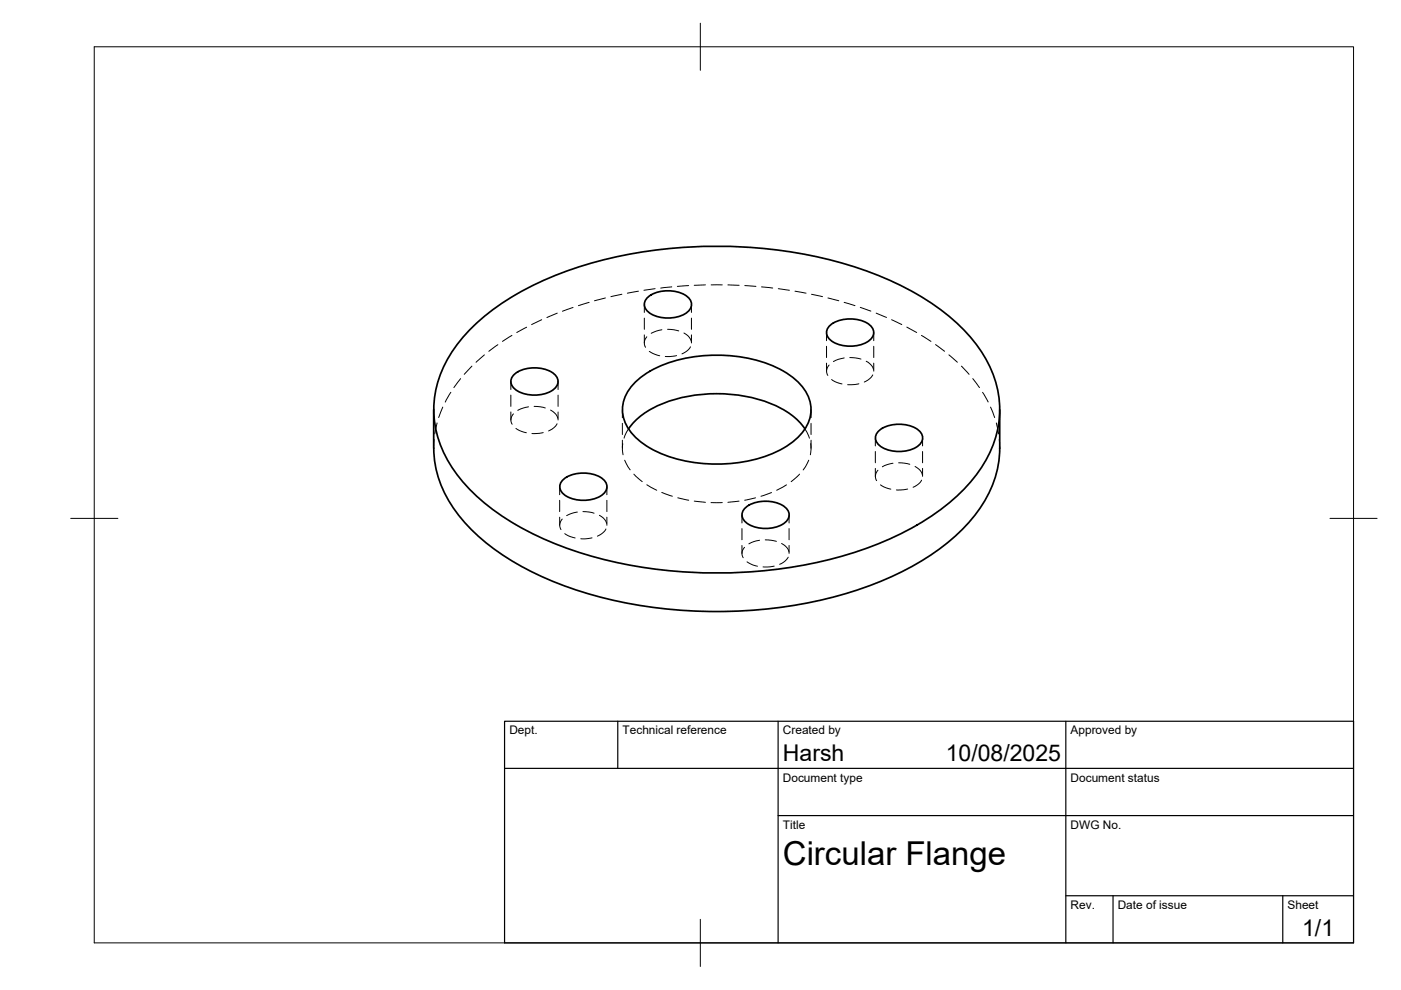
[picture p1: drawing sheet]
<svg xmlns="http://www.w3.org/2000/svg" width="297mm" height="210mm" viewBox="0 0 297 210" stroke-linecap="round" stroke-linejoin="round" font-family="sans-serif">
<!-- layer: Visible -->
<path d="M99.8 69.7a56.5 56.5 0 0 1 22.5-13 98.9 98.9 0 0 1 62.7 1.2 50.9 50.9 0 0 1 21 13.9 22.5 22.5 0 0 1 5.5 19.5 29.3 29.3 0 0 1-11.7 16.5 69.1 69.1 0 0 1-28.9 11.9 98.9 98.9 0 0 1-51.9-3.9 50.9 50.9 0 0 1-21.1-13.9 22.5 22.5 0 0 1-5.4-19.5 26.4 26.4 0 0 1 7.3-12.7zM109.1 79.3a7.4 7.4 0 0 1 8.4 0 2.07 2.07 0 0 1 .8 2 2.07 2.07 0 0 1-1.4 1.6 7.5 7.5 0 0 1-7.8-.4 1.94 1.94 0 0 1 0-3.2zM137.4 63a7.4 7.4 0 0 1 8.4 0 2.07 2.07 0 0 1 .8 2 2.07 2.07 0 0 1-1.4 1.6 7.5 7.5 0 0 1-7.8-.5 1.94 1.94 0 0 1 0-3.1zM176.1 68.9a7.4 7.4 0 0 1 8.3 0 2.07 2.07 0 0 1 .8 2 2.07 2.07 0 0 1-1.4 1.7 7.5 7.5 0 0 1-7.7-.5 1.94 1.94 0 0 1 0-3.2zM91.9 86.9l.1 8.1a24.6 24.6 0 0 0 8.2 17.5 56.4 56.4 0 0 0 21.5 12.4 98.6 98.6 0 0 0 63.8-1.2 51.1 51.1 0 0 0 20.1-13.2 23.9 23.9 0 0 0 6.4-15.5v-8.1M133.3 90.9a17.2 17.2 0 0 1 10.3-6.4 31.6 31.6 0 0 1 22.4 2.3 13.8 13.8 0 0 1 4.7 4.1M134.3 81.5a21.7 21.7 0 0 1 13.2-5.9 31 31 0 0 1 18.6 3.1 10.9 10.9 0 0 1 5.8 7 8.7 8.7 0 0 1-4.4 8.4 28.5 28.5 0 0 1-18.2 4.2 25.1 25.1 0 0 1-14-5.1 7.7 7.7 0 0 1-2.5-9.6zM186.4 91.3a7.4 7.4 0 0 1 8.4 0 2.07 2.07 0 0 1 .8 2 2.07 2.07 0 0 1-1.4 1.6 7.5 7.5 0 0 1-7.8-.5 1.94 1.94 0 0 1 0-3.1zM119.5 101.6a7.4 7.4 0 0 1 8.4 0 2.07 2.07 0 0 1 .8 2 2.07 2.07 0 0 1-1.5 1.6 7.5 7.5 0 0 1-7.7-.4 1.94 1.94 0 0 1 0-3.2zM158.1 107.6a7.4 7.4 0 0 1 8.4 0 2.07 2.07 0 0 1 .8 2 2.07 2.07 0 0 1-1.4 1.6 7.5 7.5 0 0 1-7.8-.5 1.94 1.94 0 0 1 0-3.1z" fill="none" stroke="#000" stroke-width=".36"/>
<!-- layer: Hidden -->
<g fill="none" stroke="#000" stroke-width=".21">
<path d="M100.1 77.6l-1.7 1.8M102.7 75.2l-1.8 1.6M105.6 73.1l-2 1.4M108.5 71.1l-2 1.3M111.7 69.4l-2.1 1.1M114.9 67.8l-2.2 1M118.2 66.4l-2.2 .9M121.5 65.2l-2.2 .8M124.9 64.1l-2.3 .7M128.4 63.2l-2.4 .6M131.8 62.4l-2.3 .5M135.4 61.7l-2.4 .5"/>
<path d="M136.6 64.6v1.6M136.6 67.5v2.3M136.6 71v1.7M137.1 71.4l-.1 .2a1.8 1.8 0 0 0-.1 2M137.7 74.5l.7 .4 1.5 .5M138.9 61.2l-2.4 .3M140.3 69.9l-1.2 .3-1 .5M141.5 69.8l2.4 .4M142.4 60.8l-2.3 .3M143.4 75.4l-2.3 .2M145 70.6l.8 .6 .8 1.2M146 60.6l-2.4 .1"/>
<path d="M146.4 73.5l-.6 .8-1.2 .7M146.6 64.6v1.6M146.6 67.5v2.3M146.6 71v1.7M149.6 60.4l-2.4 .1M150.8 60.4h2.3M154.3 60.4l2.4 .1M157.9 60.6l2.4 .1M161.5 60.8l2.3 .3M165 61.2l2.4 .3M168.6 61.7l2.3 .5M172.1 62.4l2.3 .5"/>
<path d="M175.2 70.5v1.7M175.2 73.4v2.4M175.2 77v1.7M175.5 63.2l2.3 .6M175.8 77.4l-.4 .5a1.63 1.63 0 0 0 .1 1.7M179 75.9l-1.3 .3-1 .5M179 64.1l2.3 .7M180.2 75.8l2.3 .3M182.4 65.2l2.2 .8M183.7 76.6l1.1 .9 .4 .8M185 79.5l-.6 .8-1.2 .7M185.3 70.5v1.7"/>
<path d="M185.3 73.4v2.4M185.3 77v1.7M185.8 66.4l2.2 .9M189 67.8l2.2 1M192.3 69.4l2.1 1.1M195.4 71.1l2 1.3M198.4 73.1l1.9 1.4M201.2 75.2l1.8 1.6M203.8 77.6l1.7 1.8M92.1 93.2l-.2 1.8M92.7 89.7l-.5 2.3M93.9 86.3l-.9 2.2"/>
<path d="M95.6 83.2l-1.2 2.1M97.7 80.3l-1.5 1.9M108.3 80.9v1.7M108.3 83.8v2.4M108.3 87.3v1.7M108.9 87.7l-.4 .6a1.63 1.63 0 0 0 .1 1.7M109.4 90.8l.7 .5 1.5 .5M112.1 86.3l-1.3 .3-1 .4M113.2 86.2l2.4 .3M115.2 91.7l-2.4 .2M116.7 86.9l1.2 .9 .4 .9M118.1 89.8l-.6 .9-1.2 .7"/>
<path d="M118.3 80.9v1.7M118.3 83.8v2.4M118.3 87.3v1.7M132 86.9v1.7M132 89.8v2.3M132 93.3v1.7M132 94.1v1.2l.1 1.1M132.4 97.6l1.2 2M133.2 90.9l-.9 2M170.7 90.9l.9 2M171.5 97.6l-1.2 2M171.9 94.1l.1 1.2-.2 1.1"/>
<path d="M172 86.9v1.7M172 89.8v2.3M172 93.3v1.7M176.3 80.5l.8 .4 1.4 .5M182.1 81.4l-2.4 .2M185.6 92.9v1.6M185.6 95.7v2.4M185.6 99.3v1.7M186.1 99.7l-.3 .5a1.63 1.63 0 0 0 .1 1.7M189.3 98.2l-1.2 .3-1 .5M190.5 98.1l2.4 .3M194 98.9l1.1 .9 .4 .8"/>
<path d="M195.6 92.9v1.6M195.6 95.7v2.4M195.6 99.3v1.7M206.2 80.3l1.5 1.9M208.3 83.2l1.2 2M210 86.3l.9 2.2M211.2 89.7l.5 2.3M211.9 93.2l.1 1.8M118.7 103.2v1.7M118.7 106.1v2.4M118.7 109.7v1.7M119.2 110.1l-.3 .5a1.66 1.66 0 0 0 0 1.7"/>
<path d="M119.7 113.1l.8 .5 1.4 .5M122.4 108.6l-1.3 .3-1 .4M123.6 108.5l2.4 .3M125.5 114l-2.4 .2M127.1 109.3l1.1 .8 .4 .9M128.5 112.2l-.7 .8-1.1 .7M128.7 103.2v1.7M128.7 106.1v2.4M128.7 109.7v1.7M134.4 100.5l1.8 1.6M137.1 102.8l2.1 1.1M140.3 104.4l2.3 .8"/>
<path d="M143.7 105.6l2.3 .5M147.2 106.2l2.4 .3M150.7 106.6h2.4M156.7 106.2l-2.4 .3M157.3 109.2v1.7M157.3 112.1v2.3M157.3 115.6v1.7M157.9 116l-.2 .2a1.76 1.76 0 0 0-.1 2.1M158.4 119.1l1.2 .7 1 .3M160.2 105.6l-2.3 .5M161 114.5l-1.2 .3-1 .5M162.2 114.5l2.4 .3"/>
<path d="M163.6 104.4l-2.3 .8M165.7 115.2l1.2 .9 .4 .9M166.8 102.8l-2.1 1.1M167.1 118.1l-.6 .8-1.2 .7M167.3 109.2v1.7M167.3 112.1v2.3M167.3 115.6v1.7M169.5 100.5l-1.8 1.6M186.7 102.8l.7 .4 1.5 .5M192.4 103.7l-2.3 .2M195.4 101.8l-.7 .8-1.1 .7M164.1 120l-2.3 .2"/>
</g>
<!-- layer: BORDER -->
<path d="M20 9.9h267v190h-267zM148.5 4.9v10M15 109.9h10M282 109.9h10M148.5 194.9v10" fill="none" stroke="#000" stroke-width=".21"/>
<!-- layer: TITLEBLOCK -->
<path d="M107 152.9h180v47h-180zM131 152.9v10M165 152.9v47M226 152.9v47M107 162.9h180M165 172.9h122M226 189.9h61M236 189.9v10M272 189.9v10" fill="none" stroke="#000" stroke-width=".25"/>
<text font-size="7" x="166" y="183.4">Circular Flange</text>
<g font-size="4.9">
<text x="166" y="161.4">Harsh</text>
<text x="200.5" y="161.4">10/08/2025</text>
<text x="276.1" y="198.6">1/1</text>
</g>
<g font-size="2.5">
<text x="108" y="155.7">Dept.</text>
<text x="132" y="155.7">Technical reference</text>
<text x="166" y="155.7">Created by</text>
<text x="227" y="155.7">Approved by</text>
<text x="166" y="165.7">Document type</text>
<text x="227" y="165.7">Document status</text>
<text x="166" y="175.7">Title</text>
<text x="227" y="175.7">DWG No.</text>
<text x="227" y="192.7">Rev.</text>
<text x="237" y="192.7">Date of issue</text>
<text x="273" y="192.7">Sheet</text>
</g>
</svg>
